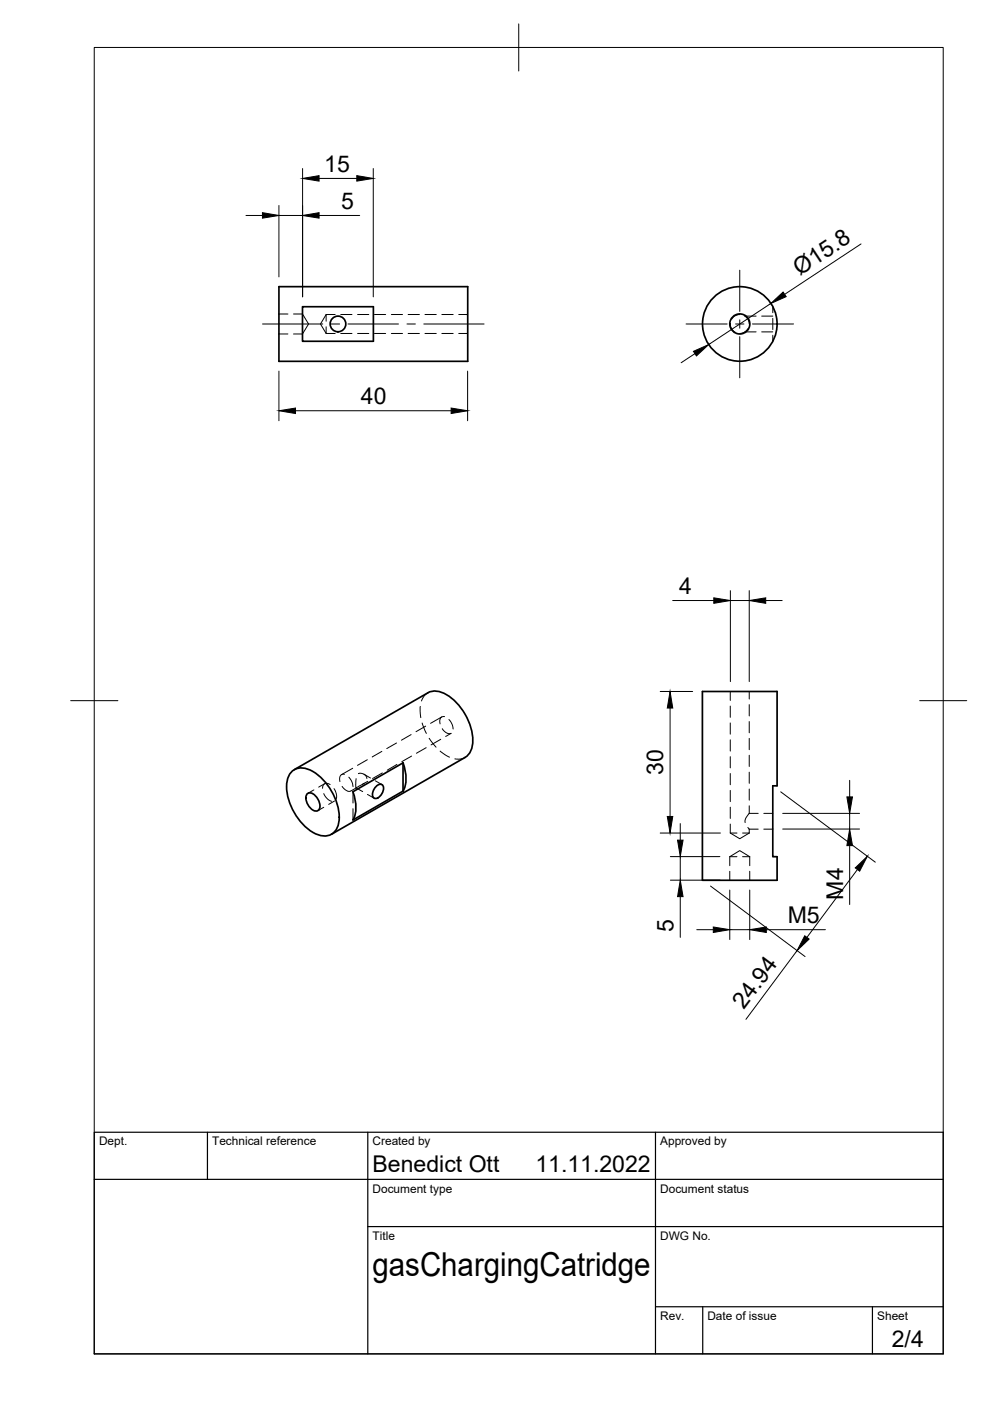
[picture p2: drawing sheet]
<svg xmlns="http://www.w3.org/2000/svg" width="210mm" height="297mm" viewBox="0 0 210 297" stroke-linecap="round" stroke-linejoin="round" font-family="sans-serif">
<!-- layer: Hidden -->
<g fill="none" stroke="#000" stroke-width=".21">
<path d="M59.1 66.6h1.9M59.1 70.8h1.9M62.2 66.6h1.9l1.3 2.1-1.3 2.1h-1.9M69.2 69.3v1.4M69.2 66.7v1.4M69.2 66.7l-1.3 2 1.3 2M69.2 70.7h1.9M69.2 66.7h1.9M72.2 70.7h2.4M72.2 66.7h2.4M75.8 70.7h2.4M75.8 66.7h2.4"/>
<path d="M79.4 70.7h2.4M79.4 66.7h2.4M83 70.7h2.3M83 66.7h2.3M86.5 70.7h2.4M86.5 66.7h2.4M90.1 70.7h2.4M90.1 66.7h2.4M93.7 70.7h2.4M93.7 66.7h2.4M97.3 70.7h1.9M97.3 66.7h1.9"/>
<path d="M154.9 68.7l.2 .9 .8 .8M156.8 66.7l-.9 .3-.8 .7M157.8 67l.7 .6 .4 1.1M157.9 70.4h2.4M157.9 67h2.4M158.6 69.7l-.6 .6-1.1 .4M161.5 70.4h2.4M161.5 67h2.4M163.9 65v1.3M163.9 67.5v2.4M163.9 71.1v1.3M81 159.3l-2.1 1.2"/>
<path d="M84.1 157.5l-2.1 1.2M87.2 155.8l-2.1 1.1M89.1 149.8l.1 2.4M89.5 153.3l.9 2.2M90.3 154l-2.1 1.1M90.4 158.5l-2.1 1.2M90.7 146.9a2.92 2.92 0 0 0-1.3 1.7M91 156.5l1.5 1.9M93.3 159.2l2 1.3M93.5 156.7l-2.1 1.2M93.7 152l-2.4 1.4M93.8 154.5a1.69 1.69 0 0 0 1.8 1"/>
<path d="M94.3 151.9a.99 .99 0 0 0-1 .5 .99 .99 0 0 0 0 1.1M95.2 152.6l.6 1 .3 1M95.7 155.5l-1.2 .7M154.8 146.6v1.9M154.8 149.7v2.4M154.8 153.3v2.4M154.8 156.9v2.3M158.9 146.6v1.6M158.9 149.4v2.4M158.9 153v2.4M158.9 156.6v2.3M66.5 167.5l-1.2 .7"/>
<path d="M68.6 168.3l.9 1.2 .8 .4M68.6 171.2l-1.2 .7M68.8 166.2l-1.2 .7M70 166.4a.92 .92 0 0 0-1.1-.3 .92 .92 0 0 0-.5 1M70.8 167.2a2.68 2.68 0 0 1 .5 2.2M70.9 169.8l-1.2 .7M72.5 166.7a1.7 1.7 0 0 0 1.9 1M73 164.2a.99 .99 0 0 0-1 .4 .99 .99 0 0 0 .1 1.1M74 164.8l.6 1 .2 1M74.8 162.9l-2.4 1.3M74.8 167.9v2.4M74.8 171.5v2.3"/>
<path d="M75.5 165.1v1.9l.3-.2M75.5 167.1l1.4 .7M75.6 167l-1.2 .7M76 164l.5-.1 .7 .3 .5 .5 .1 .4M77.2 164.2l1.3 .8M77.2 166.1l-1.2 .7M77.9 161.1l-2.1 1.2M77.9 168.4l1.4 .8M78 165.7l-1.2 .6M79.6 165.6l1.4 .8M81.1 163.9l-2.1 1.2M84.2 162.1l-2.1 1.2"/>
<path d="M87.3 160.3l-2.1 1.2M98.6 160.6a3 3 0 0 1-2.2 .3M154.8 176.6h1.5M154.8 176.6l2 1.2 2.1-1.2M154.8 160.4v2.4M154.8 164v2.4M154.8 167.6v2.4M154.8 171.1v2.4M154.8 174.7v1.9M157.4 176.6h1.5M158.6 175.4l.3 .4M158.9 172.5l-.8 1-.1 .9"/>
<path d="M158.9 175.8h1.9M158.9 172.5h1.9M158.9 160.1v2.4M158.9 163.7v2.4M158.9 167.3v2.4M158.9 170.8v1.7M158.9 175.8v.8M161.9 175.8h2M161.9 172.5h2M154.7 181.6h1.6M154.7 181.6l2.1-1.3 2.2 1.3M154.7 181.6v1.9"/>
<path d="M154.7 184.7v1.9M157.4 181.6h1.6M159 181.6v1.9M159 184.7v1.9"/>
</g>
<!-- layer: Visible -->
<g fill="none" stroke="#000" stroke-width=".36">
<path d="M59.1 60.8h40.1v15.8h-40.1zM64.1 65h15.1v7.4h-15.1zM90.7 146.9l-28.3 16.3M90.7 146.9a4.5 4.5 0 0 1 4.8 .9 12.1 12.1 0 0 1 4.7 10.1 3.5 3.5 0 0 1-1.6 2.7M148.9 146.6h15.9v20h-.9v15h.9v5h-15.9zM61.8 163.6a3.6 3.6 0 0 1 4.5 0 12 12 0 0 1 5.6 10.7 3.1 3.1 0 0 1-4.6 2.6 11.8 11.8 0 0 1-6.5-11.1l.2-.9zM65.1 168.3a1.73 1.73 0 0 1 2.3 1.1 1.73 1.73 0 0 1-.2 2.5 2.66 2.66 0 0 1-2.1-3.6zM79.8 166.7a.86 .86 0 0 1 1.5 0 2.16 2.16 0 0 1-1.8 2.6 1.44 1.44 0 0 1 0-2.2zM85.4 161.7l-10.6 6.2a7.3 7.3 0 0 1 0 5.9l10.6-6.1M85.4 161.7v6M85.5 161.7a7.3 7.3 0 0 1 0 6M98.6 160.6l-28.3 16.3"/>
<circle cx="71.7" cy="68.7" r="1.66"/>
<circle cx="156.9" cy="68.7" r="7.9"/>
<circle cx="156.9" cy="68.7" r="2.13"/>
</g>
<!-- layer: BORDER -->
<path d="M20 10.1h180v276.9h-180zM110 5.1v10M15 148.6h10M195 148.6h10" fill="none" stroke="#000" stroke-width=".21"/>
<!-- layer: TITLEBLOCK -->
<path d="M20 240.1h180v46.9h-180zM20 250h180M44 240.1v9.9M78 240.1v46.9M139 240.1v46.9M78 260.1h122M139 277.1h61M149 277.1v9.9M185 277.1v9.9" fill="none" stroke="#000" stroke-width=".25"/>
<!-- layer: FD_Dimensions -->
<g fill="none" stroke="#000" stroke-width=".21">
<path d="M64.2 35.7v27.2M67.6 37.8h8M79.1 35.7v27.2M52.2 45.7h3.4M59.1 43.6v15.1M59.1 45.7h5.1M67.6 45.7h8.7M182.6 51.7l-16.2 10.7M59.1 78.7v10.5M99.1 78.7v10.5M147.3 75l-2.9 1.9M163.4 64.3l-13.1 8.8"/>
<path d="M62.7 87.1h33M142.6 127.3h8.7M154.9 125.2v19.3M154.9 127.3h4M158.9 125.2v19.3M162.3 127.3h3.5M140 146.6h6.9M142.1 150.1v23M140 176.6h12.7M144.2 174.6v3.5M165.5 167.9l20.1 14.9M165.9 172.5h16.3"/>
<path d="M165.9 175.8h16.3M180.1 165.4v3.6M180.1 172.5v3.3M180.1 179.3v12.5M142.1 181.6h10.5M142.1 186.6h10.5M144.2 181.6v5M144.2 190.1v8.6M147.7 197.1h3.5M150.6 187.9l20.1 14.9M154.7 188.7v10.5M154.7 197.1h4.3"/>
<path d="M159 188.7v10.5M162.5 197.1h12.5M181.8 184.3l-10.7 14.4M169 201.6l-10.8 14.5"/>
</g>
<g fill="#000" stroke="#000" stroke-width=".21">
<path d="M64.2 37.8l3.4-.6v1.2zM75.6 37.2l3.5 .6-3.5 .6zM55.6 45.1l3.5 .6-3.5 .6zM64.2 45.7l3.4-.6v1.2zM147 74.5l3.3-1.4-2.6 2.4zM163.4 64.3l2.6-2.4 .7 1zM59.1 87.1l3.6-.6v1.2zM95.7 86.5l3.4 .6-3.4 .6zM151.3 126.8l3.6 .5-3.6 .6zM158.9 127.3l3.4-.5v1.1zM142.1 146.6l.5 3.5h-1.1zM141.5 173.1h1.1l-.5 3.5z"/>
<path d="M143.7 178.1h1.1l-.6 3.5zM179.6 169h1.1l-.6 3.5zM180.1 175.8l.6 3.5h-1.1zM144.2 186.6l.6 3.5h-1.1zM151.2 196.5l3.5 .6-3.5 .6zM159 197.1l3.5-.6v1.2zM170.6 198.4l1 .7-2.6 2.5zM181.3 184l2.6-2.4-1.6 3.1z"/>
</g>
<!-- layer: Smart Centers -->
<path d="M156.8 57.3v8.7M55.6 68.7h12.8M70.2 68.7h1.8M73.8 68.7h10.7M86.3 68.7h1.8M89.9 68.7h12.7M145.5 68.7h8.7M156 68.7h1.7M156.8 67.8v1.8M156.8 71.4v8.7M159.5 68.7h8.8" fill="none" stroke="#000" stroke-width=".21"/>
<text font-size="7" x="79" y="270.6">gasChargingCatridge</text>
<g font-size="4.9">
<text x="68.7" y="36.4">15</text>
<text x="72.3" y="44.2">5</text>
<text x="169.6" y="58.4" transform="rotate(-33 169.6 58.4)">Ø15.8</text>
<text x="76.5" y="85.6">40</text>
<text x="144" y="125.9">4</text>
<text x="140.6" y="164.3" transform="rotate(-90 140.6 164.3)">30</text>
<text x="178.8" y="190.7" transform="rotate(-90 178.8 190.7)">M4</text>
<text x="142.8" y="197.5" transform="rotate(-90 142.8 197.5)">5</text>
<text x="167" y="195.7">M5</text>
<text x="157.7" y="214.2" transform="rotate(-53 157.7 214.2)">24.94</text>
<text x="79" y="248.5">Benedict Ott</text>
<text x="113.5" y="248.5">11.11.2022</text>
<text x="189.1" y="285.7">2/4</text>
</g>
<g font-size="2.5">
<text x="21" y="242.9">Dept.</text>
<text x="45" y="242.9">Technical reference</text>
<text x="79" y="242.9">Created by</text>
<text x="140" y="242.9">Approved by</text>
<text x="79" y="252.8">Document type</text>
<text x="140" y="252.8">Document status</text>
<text x="79" y="262.9">Title</text>
<text x="140" y="262.9">DWG No.</text>
<text x="140" y="279.9">Rev.</text>
<text x="150" y="279.9">Date of issue</text>
<text x="186" y="279.9">Sheet</text>
</g>
</svg>
